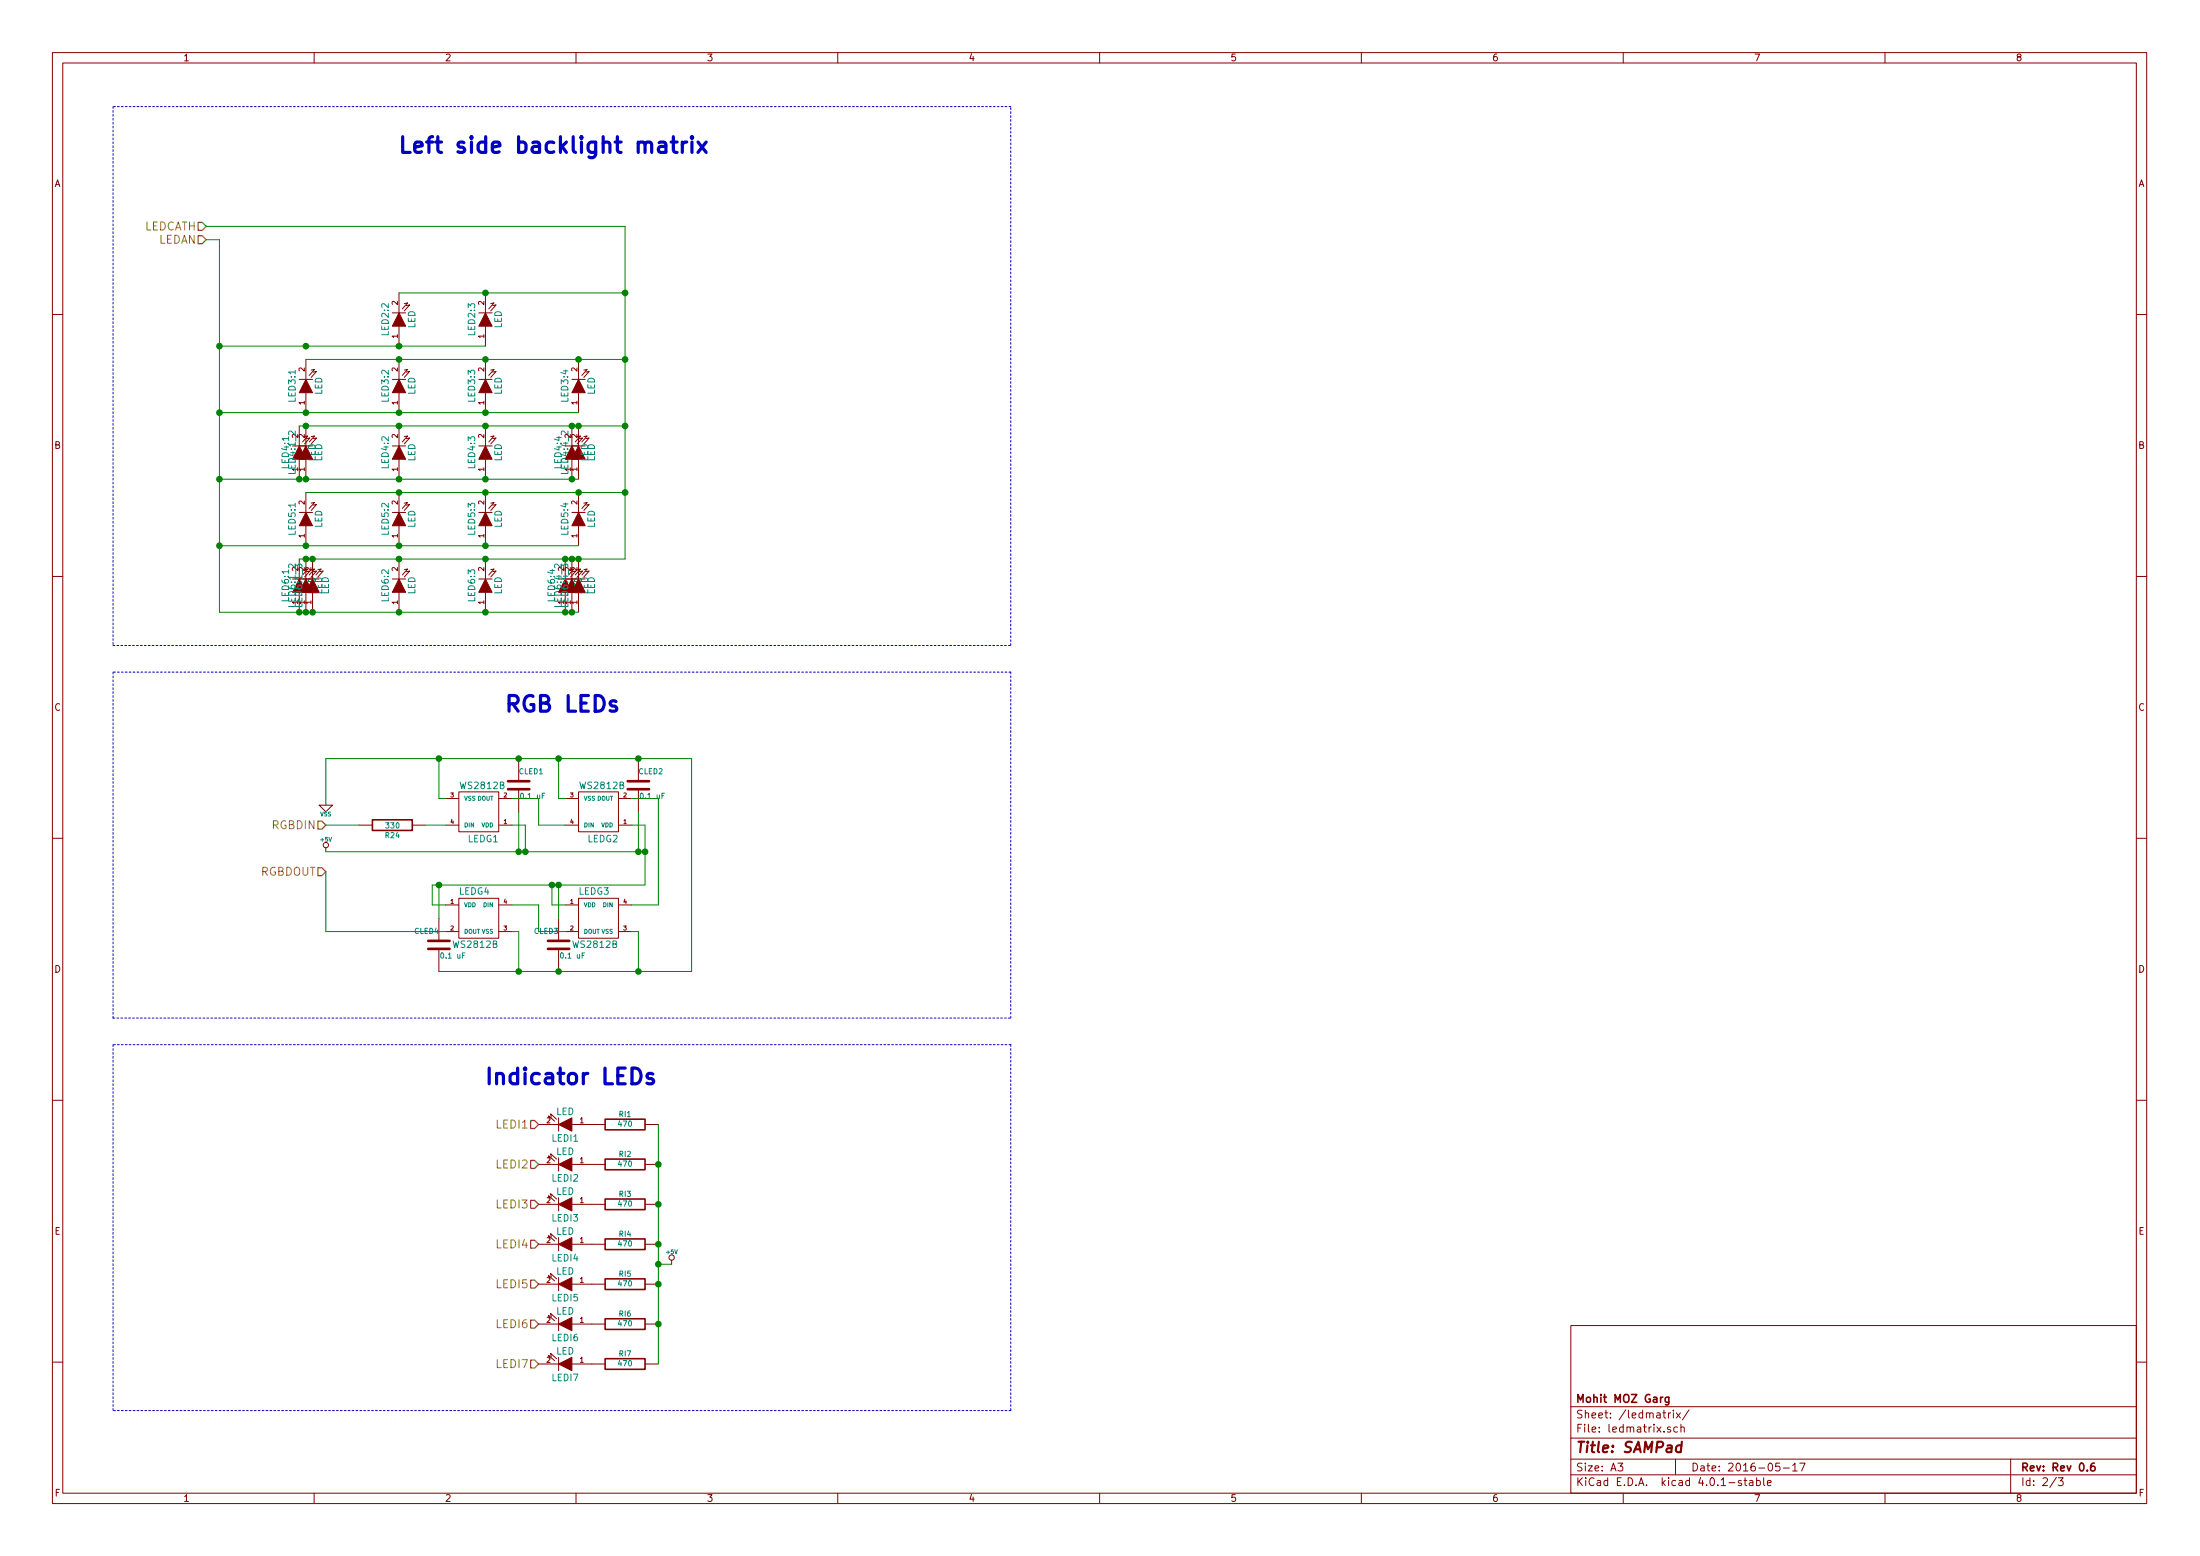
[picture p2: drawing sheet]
EESchema Schematic File Version 2
LIBS:SAMPad
LIBS:SAMPad-cache
EELAYER 25 0
EELAYER END
$Descr A3 16535 11693
encoding utf-8
Sheet 2 3
Title "SAMPad"
Date "2016-05-17"
Rev "Rev 0.6"
Comp "Mohit MOZ Garg"
Comment1 ""
Comment2 ""
Comment3 ""
Comment4 ""
$EndDescr
$Comp
L LED LEDI1
U 1 1
P 4250 8450
F 0 "LEDI1" H 4250 8550 50  0000 C CNN
F 1 "LED" H 4250 8350 50  0000 C CNN
F 2 "prettylib:INSW_LEDS_REG" H 4250 8450 60  0001 C CNN
F 3 "" H 4250 8450 60  0000 C CNN
F 4 "2x3x4mm LED" H 4250 8450 60  0001 C CNN "Description"
	1    4250 8450
	-1   0    0    1   
$EndComp
$Comp
L LED LED4:4_2
U 1 1
P 4350 3400
F 0 "LED4:4_2" H 4350 3500 50  0000 C CNN
F 1 "LED" H 4350 3300 50  0000 C CNN
F 2 "prettylib:INSW_LEDS_REG" H 4350 3400 60  0001 C CNN
F 3 "" H 4350 3400 60  0000 C CNN
F 4 "2x3x4mm 1.8mm 3mm flangeless LED" H 2850 3400 60  0001 C CNN "Description"
	1    4350 3400
	0    -1   -1   0   
$EndComp
$Comp
L LED LED5:4
U 1 1
P 4350 3900
F 0 "LED5:4" H 4350 4000 50  0000 C CNN
F 1 "LED" H 4350 3800 50  0000 C CNN
F 2 "prettylib:INSW_LEDS_REG" H 4350 3900 60  0001 C CNN
F 3 "" H 4350 3900 60  0000 C CNN
F 4 "2x3x4mm 1.8mm 3mm flangeless LED" H 1650 3900 60  0001 C CNN "Description"
	1    4350 3900
	0    -1   -1   0   
$EndComp
$Comp
L LED LED2:3
U 1 1
P 3650 2400
F 0 "LED2:3" H 3650 2500 50  0000 C CNN
F 1 "LED" H 3650 2300 50  0000 C CNN
F 2 "prettylib:INSW_LEDS_REG" H 3650 2400 60  0001 C CNN
F 3 "" H 3650 2400 60  0000 C CNN
F 4 "2x3x4mm 1.8mm 3mm flangeless LED" H 3050 1900 60  0001 C CNN "Description"
	1    3650 2400
	0    -1   -1   0   
$EndComp
$Comp
L LED LED3:4
U 1 1
P 4350 2900
F 0 "LED3:4" H 4350 3000 50  0000 C CNN
F 1 "LED" H 4350 2800 50  0000 C CNN
F 2 "prettylib:INSW_LEDS_REG" H 4350 2900 60  0001 C CNN
F 3 "" H 4350 2900 60  0000 C CNN
F 4 "2x3x4mm 1.8mm 3mm flangeless LED" H 3450 2400 60  0001 C CNN "Description"
	1    4350 2900
	0    -1   -1   0   
$EndComp
$Comp
L LED LED4:3
U 1 1
P 3650 3400
F 0 "LED4:3" H 3650 3500 50  0000 C CNN
F 1 "LED" H 3650 3300 50  0000 C CNN
F 2 "prettylib:INSW_LEDS_REG" H 3650 3400 60  0001 C CNN
F 3 "" H 3650 3400 60  0000 C CNN
F 4 "2x3x4mm 1.8mm 3mm flangeless LED" H 2150 2900 60  0001 C CNN "Description"
	1    3650 3400
	0    -1   -1   0   
$EndComp
$Comp
L LED LED5:3
U 1 1
P 3650 3900
F 0 "LED5:3" H 3650 4000 50  0000 C CNN
F 1 "LED" H 3650 3800 50  0000 C CNN
F 2 "prettylib:INSW_LEDS_REG" H 3650 3900 60  0001 C CNN
F 3 "" H 3650 3900 60  0000 C CNN
F 4 "2x3x4mm 1.8mm 3mm flangeless LED" H 1250 3400 60  0001 C CNN "Description"
	1    3650 3900
	0    -1   -1   0   
$EndComp
$Comp
L LED LED2:2
U 1 1
P 3000 2400
F 0 "LED2:2" H 3000 2500 50  0000 C CNN
F 1 "LED" H 3000 2300 50  0000 C CNN
F 2 "prettylib:INSW_LEDS_REG" H 3000 2400 60  0001 C CNN
F 3 "" H 3000 2400 60  0000 C CNN
F 4 "2x3x4mm 1.8mm 3mm flangeless LED" H 2400 1400 60  0001 C CNN "Description"
	1    3000 2400
	0    -1   -1   0   
$EndComp
$Comp
L LED LED3:3
U 1 1
P 3650 2900
F 0 "LED3:3" H 3650 3000 50  0000 C CNN
F 1 "LED" H 3650 2800 50  0000 C CNN
F 2 "prettylib:INSW_LEDS_REG" H 3650 2900 60  0001 C CNN
F 3 "" H 3650 2900 60  0000 C CNN
F 4 "2x3x4mm 1.8mm 3mm flangeless LED" H 2750 1900 60  0001 C CNN "Description"
	1    3650 2900
	0    -1   -1   0   
$EndComp
$Comp
L LED LED4:2
U 1 1
P 3000 3400
F 0 "LED4:2" H 3000 3500 50  0000 C CNN
F 1 "LED" H 3000 3300 50  0000 C CNN
F 2 "prettylib:INSW_LEDS_REG" H 3000 3400 60  0001 C CNN
F 3 "" H 3000 3400 60  0000 C CNN
F 4 "2x3x4mm 1.8mm 3mm flangeless LED" H 1500 2400 60  0001 C CNN "Description"
	1    3000 3400
	0    -1   -1   0   
$EndComp
$Comp
L LED LED3:2
U 1 1
P 3000 2900
F 0 "LED3:2" H 3000 3000 50  0000 C CNN
F 1 "LED" H 3000 2800 50  0000 C CNN
F 2 "prettylib:INSW_LEDS_REG" H 3000 2900 60  0001 C CNN
F 3 "" H 3000 2900 60  0000 C CNN
F 4 "2x3x4mm 1.8mm 3mm flangeless LED" H 2100 1400 60  0001 C CNN "Description"
	1    3000 2900
	0    -1   -1   0   
$EndComp
$Comp
L LED LED4:1
U 1 1
P 2250 3400
F 0 "LED4:1" H 2250 3500 50  0000 C CNN
F 1 "LED" H 2250 3300 50  0000 C CNN
F 2 "prettylib:INSW_LEDS_REG" H 2250 3400 60  0001 C CNN
F 3 "" H 2250 3400 60  0000 C CNN
F 4 "2x3x4mm 1.8mm 3mm flangeless LED" H 750 1900 60  0001 C CNN "Description"
	1    2250 3400
	0    -1   -1   0   
$EndComp
$Comp
L LED LED5:1
U 1 1
P 2300 3900
F 0 "LED5:1" H 2300 4000 50  0000 C CNN
F 1 "LED" H 2300 3800 50  0000 C CNN
F 2 "prettylib:INSW_LEDS_REG" H 2300 3900 60  0001 C CNN
F 3 "" H 2300 3900 60  0000 C CNN
F 4 "2x3x4mm 1.8mm 3mm flangeless LED" H -100 2400 60  0001 C CNN "Description"
	1    2300 3900
	0    -1   -1   0   
$EndComp
$Comp
L LED LED4:1_2
U 1 1
P 2300 3400
F 0 "LED4:1_2" H 2300 3500 50  0000 C CNN
F 1 "LED" H 2300 3300 50  0000 C CNN
F 2 "prettylib:INSW_LEDS_REG" H 2300 3400 60  0001 C CNN
F 3 "" H 2300 3400 60  0000 C CNN
F 4 "2x3x4mm 1.8mm 3mm flangeless LED" H 900 1750 60  0001 C CNN "Description"
	1    2300 3400
	0    -1   -1   0   
$EndComp
$Comp
L LED LED5:2
U 1 1
P 3000 3900
F 0 "LED5:2" H 3000 4000 50  0000 C CNN
F 1 "LED" H 3000 3800 50  0000 C CNN
F 2 "prettylib:INSW_LEDS_REG" H 3000 3900 60  0001 C CNN
F 3 "" H 3000 3900 60  0000 C CNN
F 4 "2x3x4mm 1.8mm 3mm flangeless LED" H 900 2900 60  0001 C CNN "Description"
	1    3000 3900
	0    -1   -1   0   
$EndComp
$Comp
L R R24
U 1 1
P 2950 6200
F 0 "R24" V 3030 6200 40  0000 C CNN
F 1 "330" V 2957 6201 40  0000 C CNN
F 2 "prettylib:SMD_0805" V 2880 6200 30  0001 C CNN
F 3 "" H 2950 6200 30  0000 C CNN
F 4 "RES SMD 330 OHM 1% 1/8W 0805" V 2950 6200 60  0001 C CNN "Description"
F 5 "RC2012F331CS" V 2950 6200 60  0001 C CNN "Product"
F 6 "http://www.digikey.com/product-detail/en/RC2012F331CS/1276-5246-1-ND/3968218" V 2950 6200 60  0001 C CNN "URL"
F 7 "Samsung" V 2950 6200 60  0001 C CNN "Vendor"
	1    2950 6200
	0    1    1    0   
$EndComp
$Comp
L WS2812B LEDG3
U 1 1
P 4500 6900
F 0 "LEDG3" H 4350 7100 50  0000 L CNN
F 1 "WS2812B" H 4300 6700 50  0000 L CNN
F 2 "prettylib:WS2812B" H 4500 6900 50  0001 L CNN
F 3 "" H 4500 6900 60  0000 C CNN
F 4 "LED RGB WS2812B W/DVR 4SMD 10PK" H 4500 6900 60  0001 C CNN "Description"
F 5 "WS2812B" H 4500 6900 60  0001 C CNN "Product"
F 6 "WorldSemi" H 4500 6900 60  0001 C CNN "Vendor"
F 7 "http://www.digikey.com/product-search/en?mpart=1655&vendor=1528" H 4500 6900 60  0001 C CNN "URL"
	1    4500 6900
	1    0    0    -1  
$EndComp
$Comp
L WS2812B LEDG2
U 1 1
P 4500 6100
F 0 "LEDG2" H 4350 6300 50  0000 L CNN
F 1 "WS2812B" H 4300 5900 50  0000 L CNN
F 2 "prettylib:WS2812B" H 4500 6100 50  0001 L CNN
F 3 "" H 4500 6100 60  0000 C CNN
F 4 "LED RGB WS2812B W/DVR 4SMD 10PK" H 4500 6100 60  0001 C CNN "Description"
F 5 "WS2812B" H 4500 6100 60  0001 C CNN "Product"
F 6 "WorldSemi" H 4500 6100 60  0001 C CNN "Vendor"
F 7 "http://www.digikey.com/product-search/en?mpart=1655&vendor=1528" H 4500 6100 60  0001 C CNN "URL"
	1    4500 6100
	-1   0    0    1   
$EndComp
$Comp
L VSS #PWR01
U 1 1
P 2450 6050
F 0 "#PWR01" H 2450 6050 30  0001 C CNN
F 1 "VSS" H 2450 5980 30  0000 C CNN
F 2 "" H 2450 6050 60  0000 C CNN
F 3 "" H 2450 6050 60  0000 C CNN
	1    2450 6050
	1    0    0    -1  
$EndComp
$Comp
L C CLED2
U 1 1
P 4800 5900
F 0 "CLED2" H 4800 6000 40  0000 L CNN
F 1 "0.1 uF" H 4806 5815 40  0000 L CNN
F 2 "prettylib:SMD_0805" H 4838 5750 30  0001 C CNN
F 3 "" H 4800 5900 60  0000 C CNN
F 4 "CAP CER 0.1UF 16V X7R 0805" H 4800 5900 60  0001 C CNN "Description"
F 5 "CL21B104KOANNNC" H 4800 5900 60  0001 C CNN "Product"
F 6 "http://www.digikey.com/product-detail/en/CL21B104KOANNNC/1276-2448-1-ND/3890534" H 4800 5900 60  0001 C CNN "URL"
F 7 "Samsung" H 4800 5900 60  0001 C CNN "Vendor"
	1    4800 5900
	1    0    0    -1  
$EndComp
$Comp
L C CLED3
U 1 1
P 4200 7100
F 0 "CLED3" H 4200 7200 40  0000 R CNN
F 1 "0.1 uF" H 4206 7015 40  0000 L CNN
F 2 "prettylib:SMD_0805" H 4238 6950 30  0001 C CNN
F 3 "" H 4200 7100 60  0000 C CNN
F 4 "CAP CER 0.1UF 16V X7R 0805" H 4200 7100 60  0001 C CNN "Description"
F 5 "CL21B104KOANNNC" H 4200 7100 60  0001 C CNN "Product"
F 6 "http://www.digikey.com/product-detail/en/CL21B104KOANNNC/1276-2448-1-ND/3890534" H 4200 7100 60  0001 C CNN "URL"
F 7 "Samsung" H 4200 7100 60  0001 C CNN "Vendor"
	1    4200 7100
	1    0    0    -1  
$EndComp
Text HLabel 2450 6200 0    60   Input ~ 0
RGBDIN
Text HLabel 2450 6550 0    60   Input ~ 0
RGBDOUT
Text HLabel 1550 1700 0    60   Input ~ 0
LEDCATH
$Comp
L LED LEDI2
U 1 1
P 4250 8750
F 0 "LEDI2" H 4250 8850 50  0000 C CNN
F 1 "LED" H 4250 8650 50  0000 C CNN
F 2 "prettylib:INSW_LEDS_REG" H 4250 8750 60  0001 C CNN
F 3 "" H 4250 8750 60  0000 C CNN
F 4 "2x3x4mm LED" H 4250 8750 60  0001 C CNN "Description"
	1    4250 8750
	-1   0    0    1   
$EndComp
$Comp
L LED LEDI3
U 1 1
P 4250 9050
F 0 "LEDI3" H 4250 9150 50  0000 C CNN
F 1 "LED" H 4250 8950 50  0000 C CNN
F 2 "prettylib:INSW_LEDS_REG" H 4250 9050 60  0001 C CNN
F 3 "" H 4250 9050 60  0000 C CNN
F 4 "2x3x4mm LED" H 4250 9050 60  0001 C CNN "Description"
	1    4250 9050
	-1   0    0    1   
$EndComp
Text HLabel 4050 8450 0    60   Input ~ 0
LEDI1
Text HLabel 4050 8750 0    60   Input ~ 0
LEDI2
Text HLabel 4050 9050 0    60   Input ~ 0
LEDI3
Text Notes 3000 1150 0    118  ~ 24
Left side backlight matrix
Text Notes 3800 5350 0    118  ~ 24
RGB LEDs
Text Notes 3650 8150 0    118  ~ 24
Indicator LEDs
$Comp
L LED LEDI4
U 1 1
P 4250 9350
F 0 "LEDI4" H 4250 9450 50  0000 C CNN
F 1 "LED" H 4250 9250 50  0000 C CNN
F 2 "prettylib:INSW_LEDS_REG" H 4250 9350 60  0001 C CNN
F 3 "" H 4250 9350 60  0000 C CNN
F 4 "2x3x4mm 1.8mm 3mm flangeless LED" H 4250 9350 60  0001 C CNN "Description"
	1    4250 9350
	-1   0    0    1   
$EndComp
$Comp
L R RI4
U 1 1
P 4700 9350
F 0 "RI4" V 4780 9350 40  0000 C CNN
F 1 "470" V 4707 9351 40  0000 C CNN
F 2 "prettylib:SMD_0805" V 4630 9350 30  0001 C CNN
F 3 "" H 4700 9350 30  0001 C CNN
F 4 "0805 Resistor for LED" V 4700 9350 60  0001 C CNN "Description"
	1    4700 9350
	0    -1   -1   0   
$EndComp
Text HLabel 4050 9350 0    60   Input ~ 0
LEDI4
Text HLabel 1550 1800 0    60   Input ~ 0
LEDAN
$Comp
L R RI1
U 1 1
P 4700 8450
F 0 "RI1" V 4780 8450 40  0000 C CNN
F 1 "470" V 4707 8451 40  0000 C CNN
F 2 "prettylib:SMD_0805" V 4630 8450 30  0001 C CNN
F 3 "" H 4700 8450 30  0001 C CNN
F 4 "0805 Resistor for LED" V 4700 8450 60  0001 C CNN "Description"
	1    4700 8450
	0    -1   -1   0   
$EndComp
$Comp
L R RI2
U 1 1
P 4700 8750
F 0 "RI2" V 4780 8750 40  0000 C CNN
F 1 "470" V 4707 8751 40  0000 C CNN
F 2 "prettylib:SMD_0805" V 4630 8750 30  0001 C CNN
F 3 "" H 4700 8750 30  0001 C CNN
F 4 "0805 Resistor for LED" V 4700 8750 60  0001 C CNN "Description"
	1    4700 8750
	0    -1   -1   0   
$EndComp
$Comp
L R RI3
U 1 1
P 4700 9050
F 0 "RI3" V 4780 9050 40  0000 C CNN
F 1 "470" V 4707 9051 40  0000 C CNN
F 2 "prettylib:SMD_0805" V 4630 9050 30  0001 C CNN
F 3 "" H 4700 9050 30  0001 C CNN
F 4 "0805 Resistor for LED" V 4700 9050 60  0001 C CNN "Description"
	1    4700 9050
	0    -1   -1   0   
$EndComp
$Comp
L LED LEDI7
U 1 1
P 4250 10250
F 0 "LEDI7" H 4250 10350 50  0000 C CNN
F 1 "LED" H 4250 10150 50  0000 C CNN
F 2 "prettylib:LED_0805" H 4250 10250 60  0001 C CNN
F 3 "" H 4250 10250 60  0000 C CNN
F 4 "0805 SMD LED" H 4250 10250 60  0001 C CNN "Description"
	1    4250 10250
	-1   0    0    1   
$EndComp
Text HLabel 4050 10250 0    60   Input ~ 0
LEDI7
$Comp
L R RI7
U 1 1
P 4700 10250
F 0 "RI7" V 4780 10250 40  0000 C CNN
F 1 "470" V 4707 10251 40  0000 C CNN
F 2 "prettylib:SMD_0805" V 4630 10250 30  0001 C CNN
F 3 "" H 4700 10250 30  0001 C CNN
F 4 "0805 Resistor for LED" V 4700 10250 60  0001 C CNN "Description"
	1    4700 10250
	0    -1   -1   0   
$EndComp
$Comp
L WS2812B LEDG1
U 1 1
P 3600 6100
F 0 "LEDG1" H 3450 6300 50  0000 L CNN
F 1 "WS2812B" H 3400 5900 50  0000 L CNN
F 2 "prettylib:WS2812B" H 3600 6100 50  0001 L CNN
F 3 "" H 3600 6100 60  0000 C CNN
F 4 "LED RGB WS2812B W/DVR 4SMD 10PK" H 3600 6100 60  0001 C CNN "Description"
F 5 "WS2812B" H 3600 6100 60  0001 C CNN "Product"
F 6 "WorldSemi" H 3600 6100 60  0001 C CNN "Vendor"
F 7 "http://www.digikey.com/product-search/en?mpart=1655&vendor=1528" H 3600 6100 60  0001 C CNN "URL"
	1    3600 6100
	-1   0    0    1   
$EndComp
$Comp
L C CLED1
U 1 1
P 3900 5900
F 0 "CLED1" H 3900 6000 40  0000 L CNN
F 1 "0.1 uF" H 3906 5815 40  0000 L CNN
F 2 "prettylib:SMD_0805" H 3938 5750 30  0001 C CNN
F 3 "" H 3900 5900 60  0000 C CNN
F 4 "CAP CER 0.1UF 16V X7R 0805" H 3900 5900 60  0001 C CNN "Description"
F 5 "CL21B104KOANNNC" H 3900 5900 60  0001 C CNN "Product"
F 6 "http://www.digikey.com/product-detail/en/CL21B104KOANNNC/1276-2448-1-ND/3890534" H 3900 5900 60  0001 C CNN "URL"
F 7 "Samsung" H 3900 5900 60  0001 C CNN "Vendor"
	1    3900 5900
	1    0    0    -1  
$EndComp
$Comp
L WS2812B LEDG4
U 1 1
P 3600 6900
F 0 "LEDG4" H 3450 7100 50  0000 L CNN
F 1 "WS2812B" H 3400 6700 50  0000 L CNN
F 2 "prettylib:WS2812B" H 3600 6900 50  0001 L CNN
F 3 "" H 3600 6900 60  0000 C CNN
F 4 "LED RGB WS2812B W/DVR 4SMD 10PK" H 3600 6900 60  0001 C CNN "Description"
F 5 "WS2812B" H 3600 6900 60  0001 C CNN "Product"
F 6 "WorldSemi" H 3600 6900 60  0001 C CNN "Vendor"
F 7 "http://www.digikey.com/product-search/en?mpart=1655&vendor=1528" H 3600 6900 60  0001 C CNN "URL"
	1    3600 6900
	1    0    0    -1  
$EndComp
$Comp
L C CLED4
U 1 1
P 3300 7100
F 0 "CLED4" H 3300 7200 40  0000 R CNN
F 1 "0.1 uF" H 3306 7015 40  0000 L CNN
F 2 "prettylib:SMD_0805" H 3338 6950 30  0001 C CNN
F 3 "" H 3300 7100 60  0000 C CNN
F 4 "CAP CER 0.1UF 16V X7R 0805" H 3300 7100 60  0001 C CNN "Description"
F 5 "CL21B104KOANNNC" H 3300 7100 60  0001 C CNN "Product"
F 6 "http://www.digikey.com/product-detail/en/CL21B104KOANNNC/1276-2448-1-ND/3890534" H 3300 7100 60  0001 C CNN "URL"
F 7 "Samsung" H 3300 7100 60  0001 C CNN "Vendor"
	1    3300 7100
	1    0    0    -1  
$EndComp
$Comp
L LED LEDI5
U 1 1
P 4250 9650
F 0 "LEDI5" H 4250 9750 50  0000 C CNN
F 1 "LED" H 4250 9550 50  0000 C CNN
F 2 "prettylib:INSW_LEDS_REG" H 4250 9650 60  0001 C CNN
F 3 "" H 4250 9650 60  0000 C CNN
F 4 "2x3x4mm 1.8mm 3mm flangeless LED" H 4250 9650 60  0001 C CNN "Description"
	1    4250 9650
	-1   0    0    1   
$EndComp
$Comp
L R RI5
U 1 1
P 4700 9650
F 0 "RI5" V 4780 9650 40  0000 C CNN
F 1 "470" V 4707 9651 40  0000 C CNN
F 2 "prettylib:SMD_0805" V 4630 9650 30  0001 C CNN
F 3 "" H 4700 9650 30  0001 C CNN
F 4 "0805 Resistor for LED" V 4700 9650 60  0001 C CNN "Description"
	1    4700 9650
	0    -1   -1   0   
$EndComp
Text HLabel 4050 9650 0    60   Input ~ 0
LEDI5
$Comp
L LED LEDI6
U 1 1
P 4250 9950
F 0 "LEDI6" H 4250 10050 50  0000 C CNN
F 1 "LED" H 4250 9850 50  0000 C CNN
F 2 "prettylib:INSW_LEDS_REG" H 4250 9950 60  0001 C CNN
F 3 "" H 4250 9950 60  0000 C CNN
F 4 "2x3x4mm 1.8mm 3mm flangeless LED" H 4250 9950 60  0001 C CNN "Description"
	1    4250 9950
	-1   0    0    1   
$EndComp
$Comp
L R RI6
U 1 1
P 4700 9950
F 0 "RI6" V 4780 9950 40  0000 C CNN
F 1 "470" V 4707 9951 40  0000 C CNN
F 2 "prettylib:SMD_0805" V 4630 9950 30  0001 C CNN
F 3 "" H 4700 9950 30  0001 C CNN
F 4 "0805 Resistor for LED" V 4700 9950 60  0001 C CNN "Description"
	1    4700 9950
	0    -1   -1   0   
$EndComp
Text HLabel 4050 9950 0    60   Input ~ 0
LEDI6
$Comp
L LED LED3:1
U 1 1
P 2300 2900
F 0 "LED3:1" H 2300 3000 50  0000 C CNN
F 1 "LED" H 2300 2800 50  0000 C CNN
F 2 "prettylib:INSW_LEDS_REG" H 2300 2900 60  0001 C CNN
F 3 "" H 2300 2900 60  0000 C CNN
F 4 "2x3x4mm 1.8mm 3mm flangeless LED" H 1400 1400 60  0001 C CNN "Description"
	1    2300 2900
	0    -1   -1   0   
$EndComp
$Comp
L LED LED4:4
U 1 1
P 4300 3400
F 0 "LED4:4" H 4300 3500 50  0000 C CNN
F 1 "LED" H 4300 3300 50  0000 C CNN
F 2 "prettylib:INSW_LEDS_REG" H 4300 3400 60  0001 C CNN
F 3 "" H 4300 3400 60  0000 C CNN
F 4 "2x3x4mm 1.8mm 3mm flangeless LED" H 2800 3400 60  0001 C CNN "Description"
	1    4300 3400
	0    -1   -1   0   
$EndComp
$Comp
L LED LED6:4_2
U 1 1
P 4300 4400
F 0 "LED6:4_2" H 4300 4500 50  0000 C CNN
F 1 "LED" H 4300 4300 50  0000 C CNN
F 2 "prettylib:INSW_LEDS_REG" H 4300 4400 60  0001 C CNN
F 3 "" H 4300 4400 60  0000 C CNN
F 4 "2x3x4mm 1.8mm 3mm flangeless LED" H 2800 4400 60  0001 C CNN "Description"
	1    4300 4400
	0    -1   -1   0   
$EndComp
$Comp
L LED LED6:3
U 1 1
P 3650 4400
F 0 "LED6:3" H 3650 4500 50  0000 C CNN
F 1 "LED" H 3650 4300 50  0000 C CNN
F 2 "prettylib:INSW_LEDS_REG" H 3650 4400 60  0001 C CNN
F 3 "" H 3650 4400 60  0000 C CNN
F 4 "2x3x4mm 1.8mm 3mm flangeless LED" H 2150 3900 60  0001 C CNN "Description"
	1    3650 4400
	0    -1   -1   0   
$EndComp
$Comp
L LED LED6:2
U 1 1
P 3000 4400
F 0 "LED6:2" H 3000 4500 50  0000 C CNN
F 1 "LED" H 3000 4300 50  0000 C CNN
F 2 "prettylib:INSW_LEDS_REG" H 3000 4400 60  0001 C CNN
F 3 "" H 3000 4400 60  0000 C CNN
F 4 "2x3x4mm 1.8mm 3mm flangeless LED" H 1500 3400 60  0001 C CNN "Description"
	1    3000 4400
	0    -1   -1   0   
$EndComp
$Comp
L LED LED6:1
U 1 1
P 2250 4400
F 0 "LED6:1" H 2250 4500 50  0000 C CNN
F 1 "LED" H 2250 4300 50  0000 C CNN
F 2 "prettylib:INSW_LEDS_REG" H 2250 4400 60  0001 C CNN
F 3 "" H 2250 4400 60  0000 C CNN
F 4 "2x3x4mm 1.8mm 3mm flangeless LED" H 750 2900 60  0001 C CNN "Description"
	1    2250 4400
	0    -1   -1   0   
$EndComp
$Comp
L LED LED6:1_2
U 1 1
P 2300 4400
F 0 "LED6:1_2" H 2300 4500 50  0000 C CNN
F 1 "LED" H 2300 4300 50  0000 C CNN
F 2 "prettylib:INSW_LEDS_REG" H 2300 4400 60  0001 C CNN
F 3 "" H 2300 4400 60  0000 C CNN
F 4 "2x3x4mm 1.8mm 3mm flangeless LED" H 900 2750 60  0001 C CNN "Description"
	1    2300 4400
	0    -1   -1   0   
$EndComp
$Comp
L LED LED6:4
U 1 1
P 4250 4400
F 0 "LED6:4" H 4250 4500 50  0000 C CNN
F 1 "LED" H 4250 4300 50  0000 C CNN
F 2 "prettylib:INSW_LEDS_REG" H 4250 4400 60  0001 C CNN
F 3 "" H 4250 4400 60  0000 C CNN
F 4 "2x3x4mm 1.8mm 3mm flangeless LED" H 2750 4400 60  0001 C CNN "Description"
	1    4250 4400
	0    -1   -1   0   
$EndComp
$Comp
L LED LED6:1_3
U 1 1
P 2350 4400
F 0 "LED6:1_3" H 2350 4500 50  0000 C CNN
F 1 "LED" H 2350 4300 50  0000 C CNN
F 2 "prettylib:INSW_LEDS_REG" H 2350 4400 60  0001 C CNN
F 3 "" H 2350 4400 60  0000 C CNN
F 4 "2x3x4mm 1.8mm 3mm flangeless LED" H 950 2750 60  0001 C CNN "Description"
	1    2350 4400
	0    -1   -1   0   
$EndComp
$Comp
L LED LED6:4_3
U 1 1
P 4350 4400
F 0 "LED6:4_3" H 4350 4500 50  0000 C CNN
F 1 "LED" H 4350 4300 50  0000 C CNN
F 2 "prettylib:INSW_LEDS_REG" H 4350 4400 60  0001 C CNN
F 3 "" H 4350 4400 60  0000 C CNN
F 4 "2x3x4mm 1.8mm 3mm flangeless LED" H 2850 4400 60  0001 C CNN "Description"
	1    4350 4400
	0    -1   -1   0   
$EndComp
Connection ~ 4350 3200
Connection ~ 4350 2700
Connection ~ 3650 3200
Connection ~ 3650 2700
Connection ~ 4350 3700
Connection ~ 4200 5700
Connection ~ 4200 7300
Connection ~ 4800 5700
Connection ~ 4800 6400
Wire Wire Line
	4800 6100 4800 6400
Connection ~ 4200 6650
Wire Wire Line
	4200 6900 4200 6650
Connection ~ 4800 7300
Wire Wire Line
	4800 7000 4800 7300
Wire Wire Line
	4750 7000 4800 7000
Wire Wire Line
	4200 6000 4200 5700
Wire Wire Line
	4250 6000 4200 6000
Connection ~ 4850 6400
Wire Wire Line
	4850 6200 4850 6650
Wire Wire Line
	4750 6200 4850 6200
Wire Wire Line
	4750 6000 4950 6000
Wire Wire Line
	4950 6000 4950 6800
Wire Wire Line
	2450 6200 2700 6200
Wire Wire Line
	4250 6800 4150 6800
Wire Wire Line
	4150 6800 4150 6650
Connection ~ 4150 6650
Connection ~ 3000 3600
Connection ~ 3650 3600
Connection ~ 3000 3100
Connection ~ 3650 3100
Connection ~ 3000 2600
Connection ~ 2300 3200
Connection ~ 3000 3200
Connection ~ 3000 3700
Connection ~ 3650 3700
Connection ~ 3650 2200
Wire Wire Line
	1650 1800 1650 4600
Connection ~ 1650 2600
Connection ~ 2300 2600
Connection ~ 1650 3600
Connection ~ 2250 3600
Wire Wire Line
	4950 8450 4950 10250
Wire Wire Line
	4950 9500 5050 9500
Connection ~ 4950 9500
Wire Wire Line
	1650 1800 1550 1800
Wire Notes Line
	7600 4850 7600 800 
Wire Notes Line
	7600 800  850  800 
Wire Notes Line
	850  800  850  4850
Wire Notes Line
	850  4850 7600 4850
Wire Notes Line
	850  5050 850  7650
Wire Notes Line
	850  7650 7600 7650
Wire Notes Line
	7600 7650 7600 5050
Wire Notes Line
	7600 5050 850  5050
Wire Notes Line
	7600 7850 850  7850
Wire Notes Line
	850  7850 850  10600
Wire Notes Line
	7600 7850 7600 10600
Wire Wire Line
	2450 5700 2450 6050
Wire Wire Line
	2450 7000 2450 6550
Wire Wire Line
	3900 6100 3900 6400
Wire Wire Line
	3300 6000 3300 5700
Wire Wire Line
	3350 6000 3300 6000
Wire Wire Line
	3950 6200 3950 6400
Wire Wire Line
	3850 6200 3950 6200
Wire Wire Line
	3850 6000 4050 6000
Wire Wire Line
	4050 6000 4050 6200
Wire Wire Line
	4050 6200 4250 6200
Wire Wire Line
	3350 6200 3200 6200
Wire Wire Line
	3300 6900 3300 6650
Wire Wire Line
	3900 7000 3900 7300
Wire Wire Line
	3850 7000 3900 7000
Wire Wire Line
	3850 6800 4050 6800
Wire Wire Line
	4050 6800 4050 7000
Wire Wire Line
	4050 7000 4250 7000
Wire Wire Line
	3350 6800 3250 6800
Wire Wire Line
	3250 6800 3250 6650
Connection ~ 3900 7300
Connection ~ 3300 6650
Wire Wire Line
	3350 7000 2450 7000
Connection ~ 3950 6400
Connection ~ 3900 6400
Connection ~ 3900 5700
Connection ~ 3300 5700
Connection ~ 2300 3600
Connection ~ 3000 4100
Connection ~ 3650 4100
Connection ~ 4950 8750
Connection ~ 4950 9050
Connection ~ 4950 9350
Connection ~ 4950 9650
Connection ~ 4950 9950
Wire Notes Line
	7600 10600 850  10600
Wire Wire Line
	4350 3100 1650 3100
Wire Wire Line
	4350 3600 1650 3600
Wire Wire Line
	4350 4100 1650 4100
Connection ~ 2300 4100
Connection ~ 3000 2700
Connection ~ 2300 3100
Connection ~ 1650 3100
Connection ~ 4300 3600
Connection ~ 4300 3200
Connection ~ 1650 4100
Connection ~ 3000 4600
Connection ~ 3650 4600
Connection ~ 2250 4600
Connection ~ 2300 4600
Wire Wire Line
	1650 4600 4350 4600
Connection ~ 4300 4600
Connection ~ 2300 4200
Connection ~ 3000 4200
Connection ~ 3650 4200
Connection ~ 4350 4200
Connection ~ 2350 4200
Connection ~ 2350 4600
Connection ~ 4250 4600
Connection ~ 4250 4200
Connection ~ 4300 4200
Wire Wire Line
	4700 1700 4700 4200
Wire Wire Line
	4700 4200 2250 4200
Wire Wire Line
	2300 3700 4700 3700
Connection ~ 4700 3700
Wire Wire Line
	2250 3200 4700 3200
Connection ~ 4700 3200
Wire Wire Line
	2300 2700 4700 2700
Connection ~ 4700 2700
Connection ~ 4700 2200
Wire Wire Line
	3250 6650 4850 6650
Wire Wire Line
	2450 6400 4850 6400
Wire Wire Line
	3300 7300 5200 7300
Wire Wire Line
	5200 7300 5200 5700
Wire Wire Line
	5200 5700 2450 5700
Wire Wire Line
	4950 6800 4750 6800
Wire Wire Line
	4700 1700 1550 1700
Wire Wire Line
	3650 2600 1650 2600
Wire Wire Line
	3000 2200 4700 2200
$Comp
L +5V #PWR02
U 1 1
P 2450 6400
F 0 "#PWR02" H 2450 6490 20  0001 C CNN
F 1 "+5V" H 2450 6490 30  0000 C CNN
F 2 "" H 2450 6400 60  0000 C CNN
F 3 "" H 2450 6400 60  0000 C CNN
	1    2450 6400
	1    0    0    -1  
$EndComp
$Comp
L +5V #PWR03
U 1 1
P 5050 9500
F 0 "#PWR03" H 5050 9590 20  0001 C CNN
F 1 "+5V" H 5050 9590 30  0000 C CNN
F 2 "" H 5050 9500 60  0000 C CNN
F 3 "" H 5050 9500 60  0000 C CNN
	1    5050 9500
	1    0    0    -1  
$EndComp
$EndSCHEMATC
